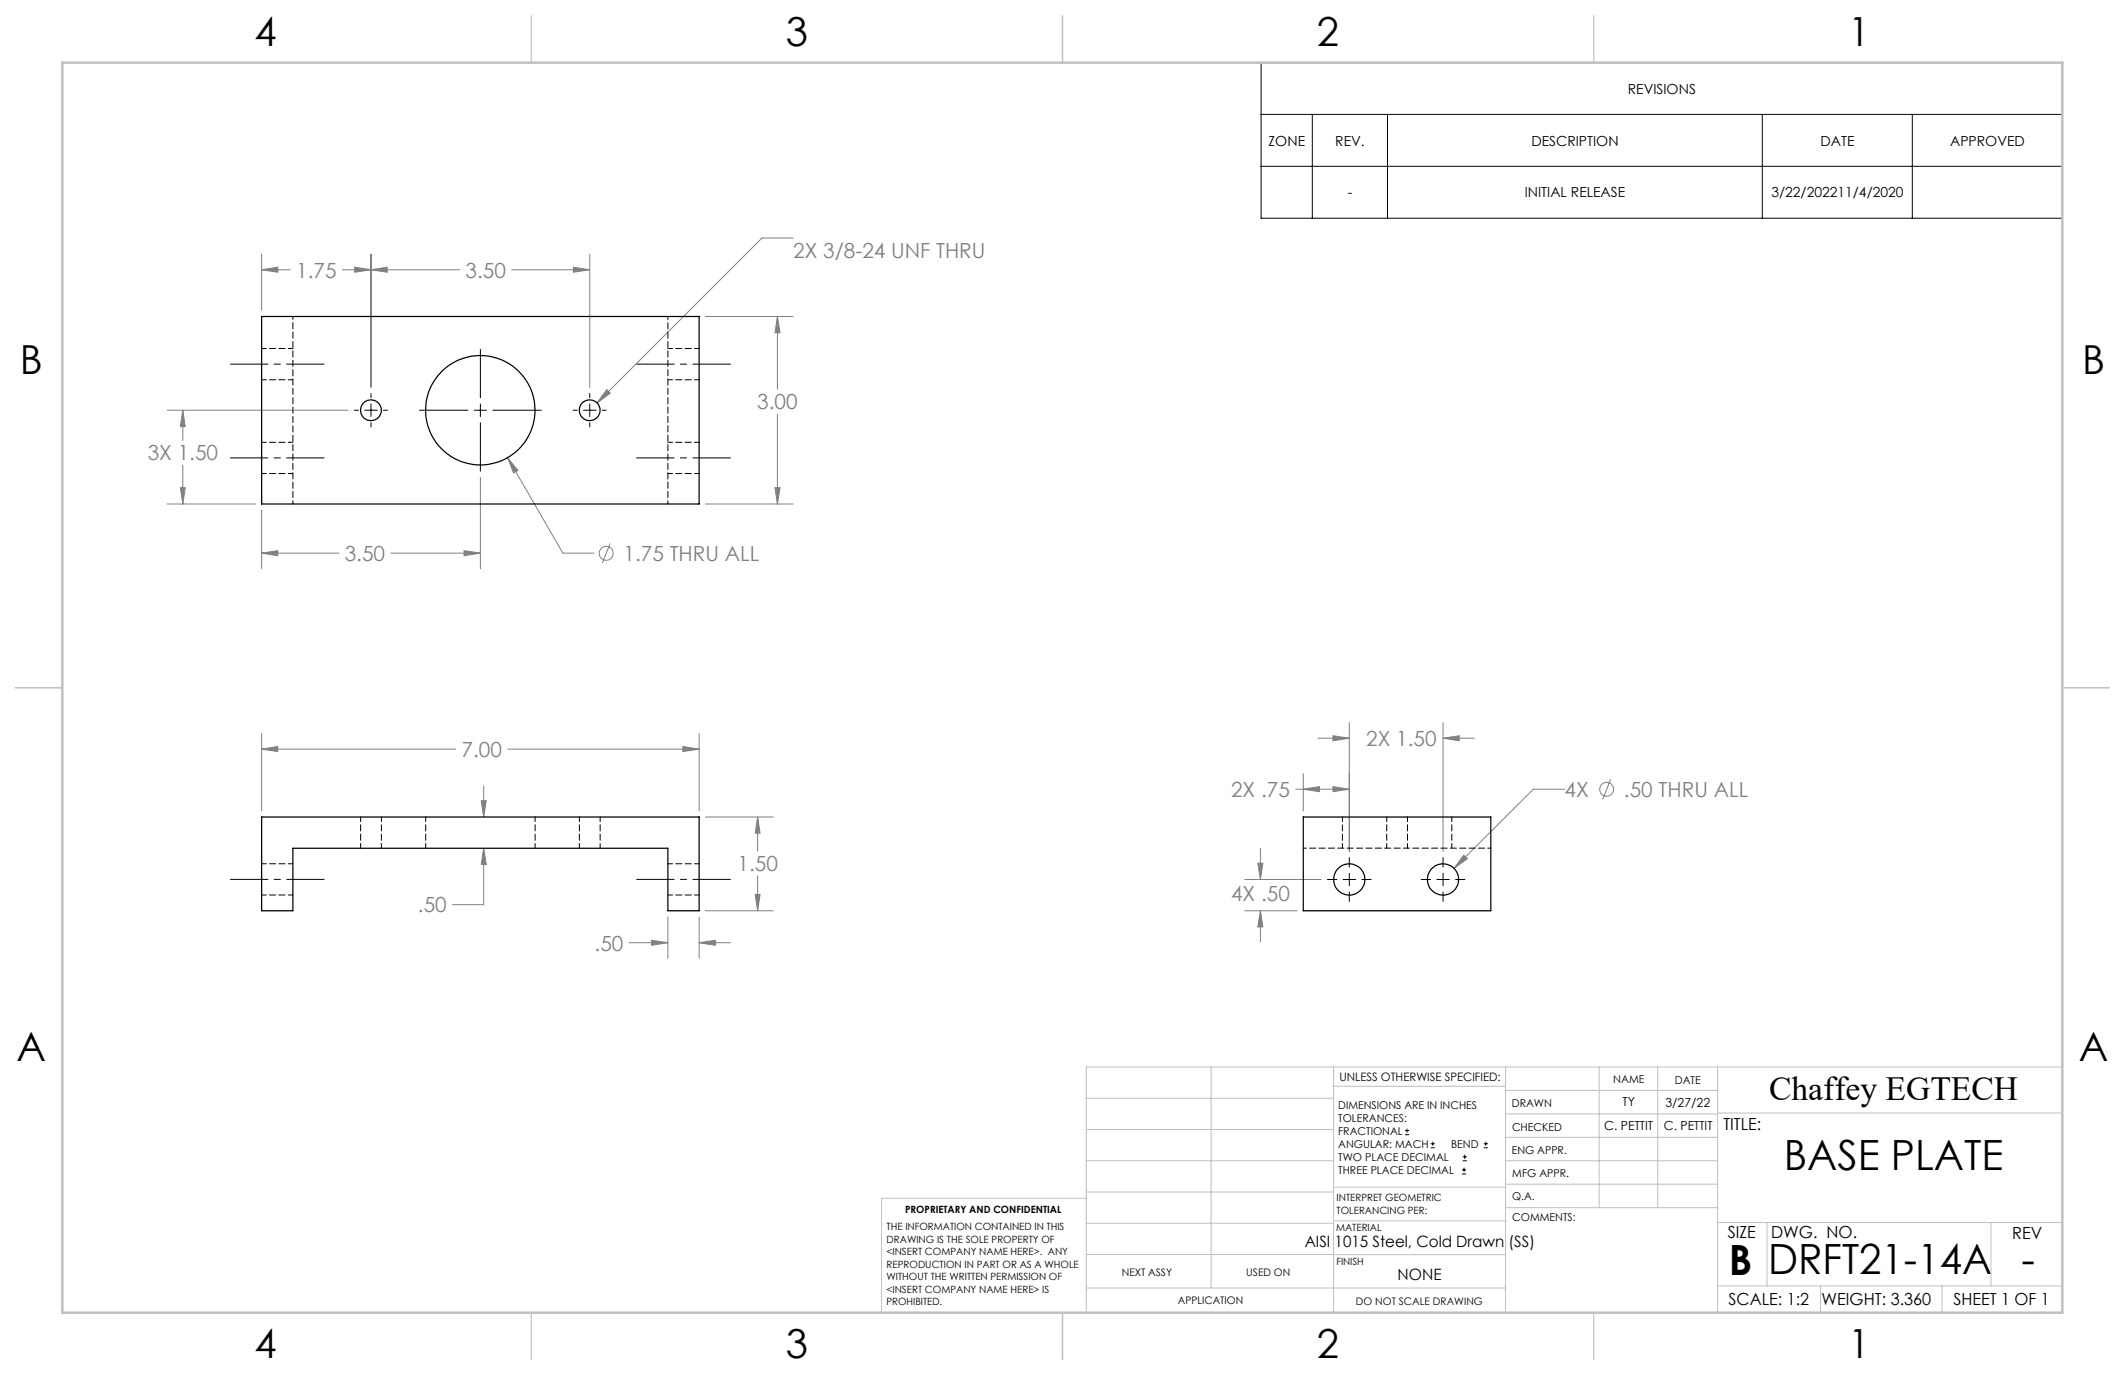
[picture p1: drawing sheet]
<svg xmlns="http://www.w3.org/2000/svg" width="432mm" height="279mm" viewBox="0 0 432 279" stroke-linecap="round" stroke-linejoin="round" font-family="sans-serif">
<g fill="none" stroke="#808080" stroke-width=".2">
<path d="M53.2 54.8l3.2-.5v1zM53.2 51.6v11.4M53.2 54.8h5.8M69.6 54.8h23.8M72.1 54.3l3.3 .5-3.3 .5zM75.4 54.8l3.3-.5v1zM75.4 51.6v27.1M104 54.8h15.8M116.5 54.3l3.3 .5-3.3 .5zM119.8 51.6v27.1M161.2 48.4h-6.4l-33.5 33.5M123.3 79.2l.7 .7-2.7 2z"/>
<path d="M143.3 64.3h17.8M158 64.3l.5 3.3h-1zM158 64.3v14.8M34 83.4h36.7M36.7 99.1h.9l-.5 3.3zM37.1 83.4l.5 3.3h-.9zM37.1 83.4v6.1M37.1 94.5v7.9M97.6 97v18.6M103.2 93l2 2.6-.8 .5zM103.2 93l11.2 19.4h6.3M157.5 99.1h1l-.5 3.3z"/>
<path d="M158 84.1v18.3M34 102.4h17.9M53.2 112.4l3.2-.5v1zM53.2 103.7v11.9M53.2 112.4h15.7M79.4 112.4h18.2M94.3 111.9l3.3 .5-3.3 .5zM124 110.4l-1.6 4M143.3 102.4h17.8M53.2 152.2l3.2-.5v1zM53.2 149v15.7M53.2 152.2h39.4"/>
<path d="M98.3 159.7v6.3M103.2 152.2h38.9M138.7 151.7l3.4 .5-3.4 .5zM142.1 149v15.7M264.8 157.2v7.5M267.8 150h6.4M270.9 149.5l3.3 .5-3.3 .5zM270.9 159.8l3.3 .6-3.3 .5zM274.2 146.8v26.2M293.2 150l3.3-.5v1zM293.2 146.8v26.2M293.2 150h6.4"/>
<path d="M327.3 158.4l-1.6 4M97.8 162.7h1l-.5 3.3zM98.3 172.4l.5 3.2h-1zM98.3 172.4v11.4h-6.4M143.3 166h13.8M154 166l.4 3.3h-.9zM154 166v6.9M154 178v7.1M252.9 178.7h15.6M255.6 175.4h1l-.5 3.3zM256.1 172.4v6.3M263.3 160.4h10.9"/>
<path d="M264.8 160.4l3.3-.6v1.1zM297.4 173.8l.8 .7-2.7 2zM317.9 160.4h-6.3l-16.1 16.1M127.8 191.6h7.9M132.4 191.1l3.3 .5-3.3 .5zM135.7 186.3v8.4M142.1 191.6l3.2-.5v1zM142.1 186.3v8.4M142.1 191.6h6.3M143.3 185.1h13.8M153.5 181.8h.9l-.4 3.3zM252.9 185.1h10.7"/>
<path d="M256.1 185.1l.5 3.2h-1zM256.1 185.1v6.3"/>
<circle cx="123.2" cy="112.4" r="1.41"/>
<circle cx="326.5" cy="160.4" r="1.4"/>
</g>
<g fill="none" stroke="#000" stroke-width=".2">
<path d="M256.3 12.7h162.8v31.6h-162.8zM256.3 23.2h162.8M256.3 33.8h162.8M266.7 23.2v21.1M281.9 23.2v21.1M358.1 23.2v21.1M388.6 23.2v21.1M75.4 80v.8M97.6 71v9.8M119.8 80v.8M72 83.4h.8M74.1 83.4h2.6"/>
<path d="M75.4 82.1v2.5M75.4 85.9v.8M77.9 83.4h.8M85.2 83.4h9.9M96.3 83.4h2.6M97.6 82.1v2.5M97.6 85.9v9.8M100.2 83.4h9.8M116.5 83.4h.8M118.6 83.4h2.5M119.8 82.1v2.5M119.8 85.9v.8"/>
<path d="M122.4 83.4h.8M269.7 178.7h1.9M272.9 178.7h2.5M274.2 174.3v1.9M274.2 177.4v2.6M276.7 178.7h1.9M288.8 178.7h1.9M292 178.7h2.5M293.2 174.3v1.9M293.2 177.4v2.6M295.8 178.7h1.9M274.2 181.3v1.9"/>
<path d="M293.2 181.3v1.9M285.5 230.6h.8M285.5 229.7h.8M285.9 229.3v.9M290.7 233.2h.8M290.7 232.4h.8M291.1 232v.8M297.1 238.5h.8M297.1 237.7h.8M297.2 235.9h.9M297.2 235.1h.9M297.5 237.3v.8"/>
<path d="M297.6 234.6v.9M301.5 233.2h.8M301.5 232.4h.8M301.9 232v.8"/>
</g>
<path d="M65.9 74h-19.1M148.4 74h-19M46.8 93h19.1M148.4 93h-19M65.9 178.7h-19.1M148.4 178.7h-19" fill="none" stroke="#000" stroke-width=".2" stroke-dasharray="15.2 1.3 1.3 1.3" stroke-dashoffset="7.6"/>
<g fill="none" stroke="#c0c0c0" stroke-width=".2">
<path d="M246.1 216.8v44.9M271 216.8v49.9M305.9 216.8v49.9M324.9 216.8v28.6M336.8 216.8v28.6M349 216.8v49.9M419.1 216.8h-198.4v49.9M220.7 235.9h50.3M220.7 229.5h50.3M220.7 223.2h50.3M271 220.7h34.9M305.9 231.1h43.1"/>
<path d="M305.9 226.3h43.1M305.9 221.6h43.1M305.9 235.9h43.1M349 226.2h70.1M220.7 248.6h50.3M220.7 242.2h50.3M220.7 254.9h50.3M220.7 243.5h-41.6v23.2M271 255h34.9M271 248.1h35M271 241.2h35M305.9 240.6h43.1"/>
<path d="M306 245.4h43M349 248.4h70.1M359.1 248.4v12.9M404.6 248.4v12.9M220.7 261.7h85.2M349 261.3h70.1M369.9 261.3v5.4M394.6 261.3v5.4"/>
</g>
<path d="M108 3.2v9.5M215.9 3.2v9.5M323.8 3.2v9.5M3.1 139.7h9.6M419.1 139.7h9.5M108 266.7v9.6M215.9 266.7v9.6M323.8 266.7v9.6" fill="none" stroke="#c0c0c0" stroke-width=".25"/>
<path d="M12.7 12.7h406.4v254h-406.4z" fill="none" stroke="#c0c0c0" stroke-width=".5"/>
<path d="M53.2 152.2l3.2-.5v1zM138.7 151.7l3.4 .5-3.4 .5zM97.8 162.7h1l-.5 3.3zM98.3 172.4l.5 3.2h-1zM132.4 191.1l3.3 .5-3.3 .5zM142.1 191.6l3.2-.5v1zM153.5 181.8h.9l-.4 3.3zM154 166l.4 3.3h-.9zM94.3 111.9l3.3 .5-3.3 .5zM53.2 112.4l3.2-.5v1zM103.2 93l1.2 3.1 .8-.5zM123.3 79.2l-2 2.7 2.7-2zM157.5 99.1h1l-.5 3.3zM158 64.3l.5 3.3h-1zM37.1 83.4l.5 3.3h-.9zM36.7 99.1h.9l-.5 3.3zM72.1 54.3l3.3 .5-3.3 .5zM53.2 54.8l3.2-.5v1zM75.4 54.8l3.3-.5v1zM116.5 54.3l3.3 .5-3.3 .5zM297.4 173.8l-1.9 2.7 2.7-2zM255.6 175.4h1l-.5 3.3zM256.1 185.1l.5 3.2h-1zM270.9 149.5l3.3 .5-3.3 .5zM293.2 150l3.3-.5v1zM270.9 159.8l3.3 .6-3.3 .5zM264.8 160.4l3.3-.6v1.1z" fill="#808080"/>
<g fill="none" stroke="#000" stroke-width=".25">
<path d="M53.2 64.3h88.9v38.1h-88.9zM53.2 166h88.9v19.1h-6.4v-12.7h-76.2v12.7h-6.3zM264.8 166h38.1v19.1h-38.1z"/>
<circle cx="75.4" cy="83.4" r="2.11"/>
<circle cx="97.6" cy="83.4" r="11.1"/>
<circle cx="119.8" cy="83.4" r="2.11"/>
<circle cx="274.2" cy="178.7" r="3.2"/>
<circle cx="293.2" cy="178.7" r="3.2"/>
</g>
<g fill="none" stroke="#000" stroke-width=".2" stroke-dasharray="1.3 .6" stroke-dashoffset=".3">
<path d="M53.2 77.2h6.3M59.5 70.8h-6.3M135.7 77.2h6.4M142.1 70.8h-6.4M53.2 96.2h6.3M59.5 89.9h-6.3M135.7 96.2h6.4M142.1 89.9h-6.4M59.5 175.5h-6.3M73.3 166v6.3M77.5 172.3v-6.3M86.5 166v6.3"/>
<path d="M108.7 172.3v-6.3M117.7 166v6.3M121.9 172.3v-6.3M142.1 175.5h-6.4M272.8 166v6.3M281.8 166v6.3M286 172.3v-6.3M295 172.3v-6.3M53.2 181.9h6.3M135.7 181.9h6.4"/>
</g>
<path d="M59.5 64.3v38.1M135.7 64.3v38.1M302.9 172.3h-38.1" fill="none" stroke="#000" stroke-width=".2" stroke-dasharray="1.3 .6" stroke-dashoffset=".6"/>
<g font-size="8.5">
<text x="362.5" y="237.7">BASE PLATE</text>
<text x="351.3" y="259">B</text>
<text x="359.3" y="258.9">DRFT21-14A</text>
<text x="410.8" y="258.9">-</text>
</g>
<g font-size="8.1">
<text x="51.7" y="9.3">4</text>
<text x="159.7" y="9.3">3</text>
<text x="267.6" y="9.3">2</text>
<text x="375.6" y="9.3">1</text>
<text x="4" y="76">B</text>
<text x="423.1" y="76">B</text>
<text x="3.3" y="215.7">A</text>
<text x="422.4" y="215.7">A</text>
<text x="51.7" y="276">4</text>
<text x="159.7" y="276">3</text>
<text x="267.6" y="276">2</text>
<text x="375.6" y="276">1</text>
</g>
<text font-size="6.9" x="359.5" y="223.6">Chaffey EGTECH</text>
<g font-size="4.2" fill="#808080">
<text x="161.2" y="52.5">2X 3/8-24 UNF THRU</text>
<text x="60.2" y="56.4">1.75</text>
<text x="94.6" y="56.4">3.50</text>
<text x="153.9" y="83.2">3.00</text>
<text x="30" y="93.6">3X 1.50</text>
<text x="70.1" y="114">3.50</text>
<text x="126.7" y="114">1.75 THRU ALL</text>
<text x="93.8" y="153.8">7.00</text>
<text x="277.6" y="151.6">2X 1.50</text>
<text x="250.1" y="161.9">2X .75</text>
<text x="317.9" y="161.9">4X</text>
<text x="330" y="161.9">.50 THRU ALL</text>
<text x="149.9" y="177.1">1.50</text>
<text x="84.9" y="185.4">.50</text>
<text x="250.1" y="183">4X .50</text>
<text x="120.8" y="193.2">.50</text>
</g>
<g font-size="3.4">
<text x="350.2" y="229.5">TITLE:</text>
<text x="351.1" y="251.6">SIZE</text>
<text x="359.9" y="251.6">DWG. NO.</text>
<text x="408.9" y="251.7">REV</text>
<text x="351.2" y="265.2">SCALE: 1:2</text>
<text x="370.1" y="265.3">WEIGHT: 3.360</text>
<text x="396.9" y="265.2">SHEET 1 OF 1</text>
</g>
<g font-size="3.2">
<text x="265.1" y="253.3">AISI 1015 Steel, Cold Drawn (SS)</text>
<text x="284" y="260.1">NONE</text>
</g>
<g font-size="2.8">
<text x="330.8" y="19">REVISIONS</text>
<text x="257.8" y="29.6">ZONE</text>
<text x="271.3" y="29.6">REV.</text>
<text x="311.2" y="29.6">DESCRIPTION</text>
<text x="369.9" y="29.6">DATE</text>
<text x="396.3" y="29.6">APPROVED</text>
<text x="273.9" y="40.1">-</text>
<text x="309.8" y="40.1">INITIAL RELEASE</text>
<text x="360" y="40.1">3/22/202211/4/2020</text>
</g>
<g font-size="2.5">
<text x="329.7" y="224.8">TY</text>
<text x="338.4" y="224.9">3/27/22</text>
<text x="326" y="229.6">C. PETTIT</text>
<text x="338.1" y="229.7">C. PETTIT</text>
</g>
<text font-size="2.4" x="272.2" y="219.7">UNLESS OTHERWISE SPECIFIED:</text>
<g font-size="2.2">
<text x="327.8" y="220.1">NAME</text>
<text x="340.3" y="220.2">DATE</text>
<text x="271.9" y="225.3">DIMENSIONS ARE IN INCHES</text>
<text x="271.9" y="227.9">TOLERANCES:</text>
<text x="307.2" y="224.9">DRAWN</text>
<text x="271.9" y="230.6">FRACTIONAL</text>
<text x="271.9" y="233.2">ANGULAR: MACH</text>
<text x="294.9" y="233.2">BEND</text>
<text x="307.3" y="229.8">CHECKED</text>
<text x="271.9" y="235.9">TWO PLACE DECIMAL</text>
<text x="271.9" y="238.5">THREE PLACE DECIMAL</text>
<text x="307.2" y="234.5">ENG APPR.</text>
<text x="307.3" y="239.2">MFG APPR.</text>
<text x="307.3" y="243.9">Q.A.</text>
<text x="307.3" y="248.1">COMMENTS:</text>
</g>
<g font-size="2.1">
<text x="227.9" y="259.2">NEXT ASSY</text>
<text x="253.3" y="259.2">USED ON</text>
<text x="239.3" y="265">APPLICATION</text>
<text x="275.5" y="265.1">DO NOT SCALE DRAWING</text>
</g>
<g font-size="2">
<text x="271.6" y="244.1">INTERPRET GEOMETRIC</text>
<text x="180.2" y="250">THE INFORMATION CONTAINED IN THIS</text>
<text x="183.9" y="246.4">PROPRIETARY AND CONFIDENTIAL</text>
<text x="271.5" y="250.2">MATERIAL</text>
<text x="271.6" y="246.6">TOLERANCING PER:</text>
<text x="180.2" y="252.5">DRAWING IS THE SOLE PROPERTY OF</text>
<text x="180.2" y="255.1">&lt;INSERT COMPANY NAME HERE&gt;. ANY</text>
<text x="180.2" y="257.6">REPRODUCTION IN PART OR AS A WHOLE</text>
<text x="271.5" y="257">FINISH</text>
<text x="180.2" y="260.1">WITHOUT THE WRITTEN PERMISSION OF</text>
<text x="180.2" y="262.6">&lt;INSERT COMPANY NAME HERE&gt; IS</text>
<text x="180.2" y="265.2">PROHIBITED.</text>
</g>
</svg>
